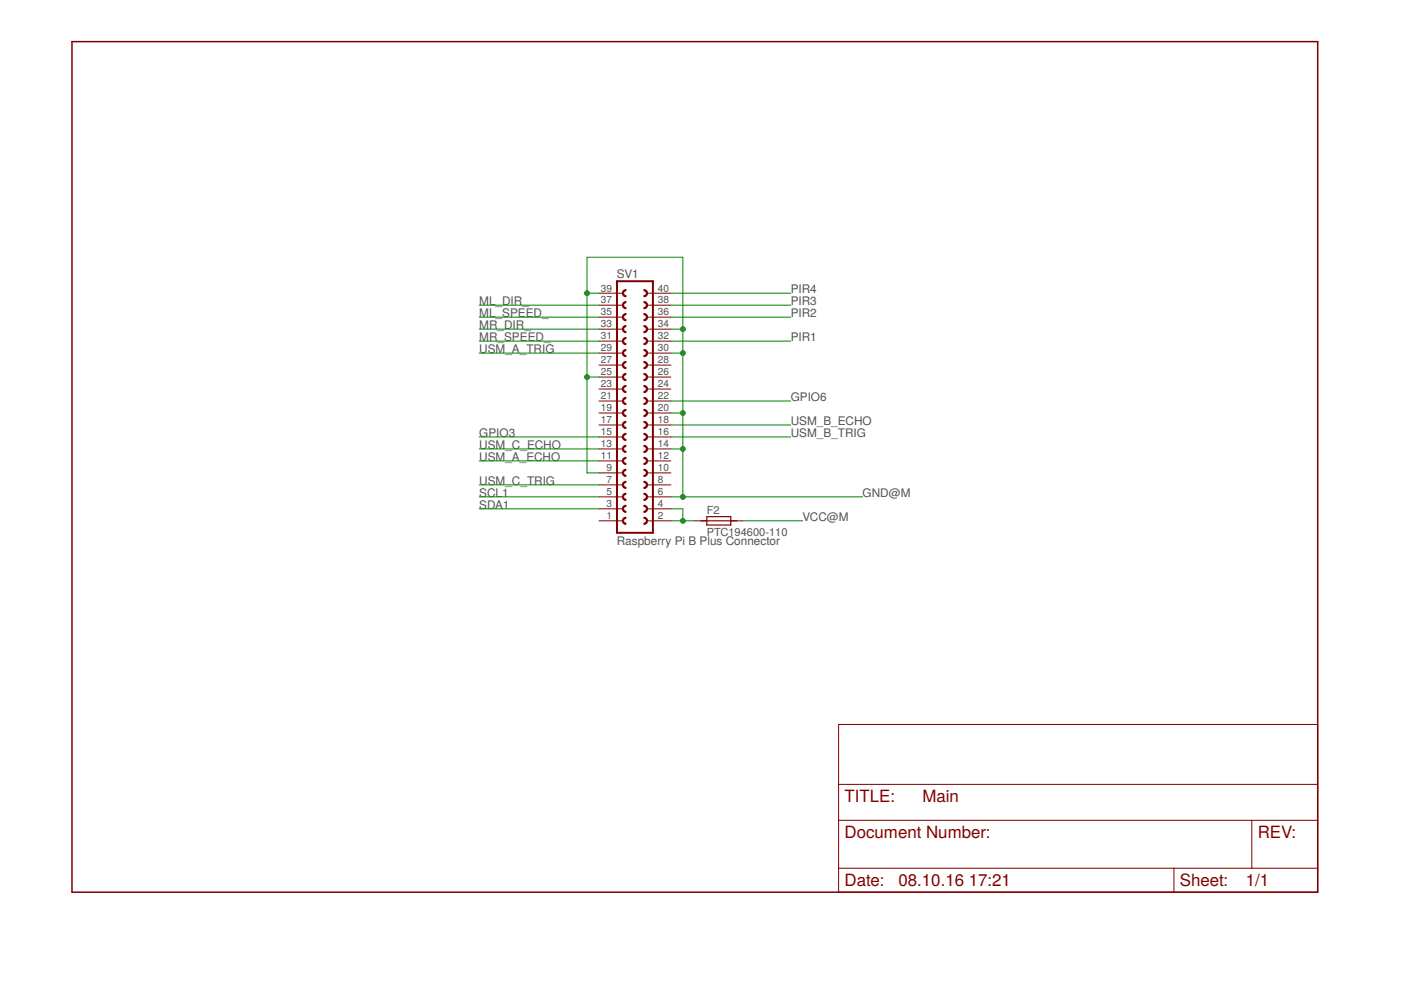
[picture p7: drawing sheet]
<svg xmlns="http://www.w3.org/2000/svg" width="297mm" height="210mm" viewBox="0 0 297 210" stroke-linecap="round" stroke-linejoin="round" font-family="sans-serif">
<path d="M130.8 59.6h7.6v53.4h-7.6z" fill="none" stroke="#800000" stroke-width=".42"/>
<g fill="#800000" stroke="#800000" stroke-width=".21">
<path d="M132.2 104.8l.5-.2v.2a.51 .51 0 0 0-.5 .5 .51 .51 0 0 0 .5 .6v.2a.78 .78 0 0 1-.7-.5 .78 .78 0 0 1 .2-.8z" fill-rule="evenodd"/>
<path d="M132.2 107.3l.5-.2v.3a.51 .51 0 0 0-.5 .5 .51 .51 0 0 0 .5 .5v.2a.78 .78 0 0 1-.7-.4 .78 .78 0 0 1 .2-.9z" fill-rule="evenodd"/>
<path d="M132.2 109.9l.5-.2v.2a.51 .51 0 0 0-.5 .5 .51 .51 0 0 0 .5 .5v.3a.78 .78 0 0 1-.7-.5 .78 .78 0 0 1 .2-.8z" fill-rule="evenodd"/>
<path d="M136.5 104.6a.76 .76 0 0 1 .8 .7 .76 .76 0 0 1-.8 .8v-.2a.51 .51 0 0 0 .5-.6 .51 .51 0 0 0-.5-.5z" fill-rule="evenodd"/>
<path d="M136.5 107.1a.76 .76 0 0 1 .8 .8 .76 .76 0 0 1-.8 .7v-.2a.51 .51 0 0 0 .5-.5 .51 .51 0 0 0-.5-.5z" fill-rule="evenodd"/>
<path d="M136.5 109.7a.76 .76 0 0 1 .8 .7 .76 .76 0 0 1-.8 .8v-.3a.51 .51 0 0 0 .5-.5 .51 .51 0 0 0-.5-.5z" fill-rule="evenodd"/>
<path d="M132.2 99.7l.5-.2v.3a.51 .51 0 0 0-.5 .5 .51 .51 0 0 0 .5 .5v.2a.78 .78 0 0 1-.7-.4 .78 .78 0 0 1 .2-.9z" fill-rule="evenodd"/>
<path d="M132.2 102.3l.5-.3v.3a.51 .51 0 0 0-.5 .5 .51 .51 0 0 0 .5 .5v.3a.78 .78 0 0 1-.7-.5 .78 .78 0 0 1 .2-.8z" fill-rule="evenodd"/>
<path d="M136.5 99.5a.76 .76 0 0 1 .8 .8 .76 .76 0 0 1-.8 .7v-.2a.51 .51 0 0 0 .5-.5 .51 .51 0 0 0-.5-.5z" fill-rule="evenodd"/>
<path d="M136.5 102a.76 .76 0 0 1 .8 .8 .76 .76 0 0 1-.8 .8v-.3a.51 .51 0 0 0 .5-.5 .51 .51 0 0 0-.5-.5z" fill-rule="evenodd"/>
<path d="M132.2 92.1l.5-.2v.2a.51 .51 0 0 0-.5 .5 .51 .51 0 0 0 .5 .6v.2a.78 .78 0 0 1-.7-.5 .78 .78 0 0 1 .2-.8z" fill-rule="evenodd"/>
<path d="M132.2 94.6l.5-.2v.3a.51 .51 0 0 0-.5 .5 .51 .51 0 0 0 .5 .5v.2a.78 .78 0 0 1-.7-.4 .78 .78 0 0 1 .2-.9z" fill-rule="evenodd"/>
<path d="M132.2 97.2l.5-.2v.2a.51 .51 0 0 0-.5 .5 .51 .51 0 0 0 .5 .5v.3a.78 .78 0 0 1-.7-.5 .78 .78 0 0 1 .2-.8z" fill-rule="evenodd"/>
<path d="M136.5 91.9a.76 .76 0 0 1 .8 .7 .76 .76 0 0 1-.8 .8v-.2a.51 .51 0 0 0 .5-.6 .51 .51 0 0 0-.5-.5z" fill-rule="evenodd"/>
<path d="M136.5 94.4a.76 .76 0 0 1 .8 .8 .76 .76 0 0 1-.8 .7v-.2a.51 .51 0 0 0 .5-.5 .51 .51 0 0 0-.5-.5z" fill-rule="evenodd"/>
<path d="M136.5 97a.76 .76 0 0 1 .8 .7 .76 .76 0 0 1-.8 .8v-.3a.51 .51 0 0 0 .5-.5 .51 .51 0 0 0-.5-.5z" fill-rule="evenodd"/>
<path d="M132.2 87l.5-.2v.3a.51 .51 0 0 0-.5 .5 .51 .51 0 0 0 .5 .5v.2a.78 .78 0 0 1-.7-.4 .78 .78 0 0 1 .2-.9z" fill-rule="evenodd"/>
<path d="M132.2 89.6l.5-.3v.3a.51 .51 0 0 0-.5 .5 .51 .51 0 0 0 .5 .5v.3a.78 .78 0 0 1-.7-.5 .78 .78 0 0 1 .2-.8z" fill-rule="evenodd"/>
<path d="M136.5 86.8a.76 .76 0 0 1 .8 .8 .76 .76 0 0 1-.8 .7v-.2a.51 .51 0 0 0 .5-.5 .51 .51 0 0 0-.5-.5z" fill-rule="evenodd"/>
<path d="M136.5 89.3a.76 .76 0 0 1 .8 .8 .76 .76 0 0 1-.8 .8v-.3a.51 .51 0 0 0 .5-.5 .51 .51 0 0 0-.5-.5z" fill-rule="evenodd"/>
<path d="M132.2 79.4l.5-.2v.2a.51 .51 0 0 0-.5 .5 .51 .51 0 0 0 .5 .6v.2a.78 .78 0 0 1-.7-.5 .78 .78 0 0 1 .2-.8z" fill-rule="evenodd"/>
<path d="M132.2 81.9l.5-.2v.3a.51 .51 0 0 0-.5 .5 .51 .51 0 0 0 .5 .5v.2a.78 .78 0 0 1-.7-.4 .78 .78 0 0 1 .2-.9z" fill-rule="evenodd"/>
<path d="M132.2 84.5l.5-.2v.2a.51 .51 0 0 0-.5 .5 .51 .51 0 0 0 .5 .5v.3a.78 .78 0 0 1-.7-.5 .78 .78 0 0 1 .2-.8z" fill-rule="evenodd"/>
<path d="M136.5 79.2a.76 .76 0 0 1 .8 .7 .76 .76 0 0 1-.8 .8v-.2a.51 .51 0 0 0 .5-.6 .51 .51 0 0 0-.5-.5z" fill-rule="evenodd"/>
<path d="M136.5 81.7a.76 .76 0 0 1 .8 .8 .76 .76 0 0 1-.8 .7v-.2a.51 .51 0 0 0 .5-.5 .51 .51 0 0 0-.5-.5z" fill-rule="evenodd"/>
<path d="M136.5 84.3a.76 .76 0 0 1 .8 .7 .76 .76 0 0 1-.8 .8v-.3a.51 .51 0 0 0 .5-.5 .51 .51 0 0 0-.5-.5z" fill-rule="evenodd"/>
<path d="M132.2 74.3l.5-.2v.3a.51 .51 0 0 0-.5 .5 .51 .51 0 0 0 .5 .5v.2a.78 .78 0 0 1-.7-.4 .78 .78 0 0 1 .2-.9z" fill-rule="evenodd"/>
<path d="M132.2 76.9l.5-.3v.3a.51 .51 0 0 0-.5 .5 .51 .51 0 0 0 .5 .5v.3a.78 .78 0 0 1-.7-.5 .78 .78 0 0 1 .2-.8z" fill-rule="evenodd"/>
<path d="M136.5 74.1a.76 .76 0 0 1 .8 .8 .76 .76 0 0 1-.8 .7v-.2a.51 .51 0 0 0 .5-.5 .51 .51 0 0 0-.5-.5z" fill-rule="evenodd"/>
<path d="M136.5 76.6a.76 .76 0 0 1 .8 .8 .76 .76 0 0 1-.8 .8v-.3a.51 .51 0 0 0 .5-.5 .51 .51 0 0 0-.5-.5z" fill-rule="evenodd"/>
<path d="M132.2 69.2l.5-.2v.3a.51 .51 0 0 0-.5 .5 .51 .51 0 0 0 .5 .5v.2a.78 .78 0 0 1-.7-.4 .78 .78 0 0 1 .2-.9z" fill-rule="evenodd"/>
<path d="M132.2 71.8l.5-.2v.2a.51 .51 0 0 0-.5 .5 .51 .51 0 0 0 .5 .5v.3a.78 .78 0 0 1-.7-.5 .78 .78 0 0 1 .2-.8z" fill-rule="evenodd"/>
<path d="M136.5 69a.76 .76 0 0 1 .8 .8 .76 .76 0 0 1-.8 .7v-.2a.51 .51 0 0 0 .5-.5 .51 .51 0 0 0-.5-.5z" fill-rule="evenodd"/>
<path d="M136.5 71.6a.76 .76 0 0 1 .8 .7 .76 .76 0 0 1-.8 .8v-.3a.51 .51 0 0 0 .5-.5 .51 .51 0 0 0-.5-.5z" fill-rule="evenodd"/>
<path d="M132.2 61.6l.5-.2v.3a.51 .51 0 0 0-.5 .5 .51 .51 0 0 0 .5 .5v.2a.78 .78 0 0 1-.7-.4 .78 .78 0 0 1 .2-.9z" fill-rule="evenodd"/>
<path d="M132.2 64.2l.5-.3v.3a.51 .51 0 0 0-.5 .5 .51 .51 0 0 0 .5 .5v.3a.78 .78 0 0 1-.7-.5 .78 .78 0 0 1 .2-.8z" fill-rule="evenodd"/>
<path d="M132.2 66.7l.5-.2v.2a.51 .51 0 0 0-.5 .5 .51 .51 0 0 0 .5 .6v.2a.78 .78 0 0 1-.7-.5 .78 .78 0 0 1 .2-.8z" fill-rule="evenodd"/>
<path d="M136.5 61.4a.76 .76 0 0 1 .8 .8 .76 .76 0 0 1-.8 .7v-.2a.51 .51 0 0 0 .5-.5 .51 .51 0 0 0-.5-.5z" fill-rule="evenodd"/>
<path d="M136.5 63.9a.76 .76 0 0 1 .8 .8 .76 .76 0 0 1-.8 .8v-.3a.51 .51 0 0 0 .5-.5 .51 .51 0 0 0-.5-.5z" fill-rule="evenodd"/>
<path d="M136.5 66.5a.76 .76 0 0 1 .8 .7 .76 .76 0 0 1-.8 .8v-.2a.51 .51 0 0 0 .5-.6 .51 .51 0 0 0-.5-.5z" fill-rule="evenodd"/>
</g>
<g fill="none" stroke="#800000" stroke-width=".21">
<path d="M127 79.9h5.1M127 77.4h5.1M127 74.9h5.1M127 72.3h5.1M127 69.8h5.1M127 67.2h5.1M127 64.7h5.1M127 62.2h5.1M137.2 79.9h5M137.2 77.4h5M137.2 74.9h5M137.2 72.3h5"/>
<path d="M137.2 69.8h5M137.2 67.2h5M137.2 64.7h5M137.2 62.2h5M127 97.7h5.1M127 95.2h5.1M127 92.6h5.1M127 90.1h5.1M127 87.6h5.1M127 85h5.1M127 82.5h5.1M137.2 97.7h5"/>
<path d="M137.2 95.2h5M137.2 92.6h5M137.2 90.1h5M137.2 87.6h5M137.2 85h5M137.2 82.5h5M127 110.4h5.1M127 107.9h5.1M127 105.3h5.1M127 102.8h5.1M127 100.3h5.1M137.2 110.4h5"/>
<path d="M137.2 107.9h5M137.2 105.3h5M137.2 102.8h5M137.2 100.3h5M147.3 110.4h2.6M154.9 110.4h2.6M177.8 153.6h101.6v35.6h-101.6zM177.8 173.9h101.6M177.8 166.3h101.6M265.4 173.9v10.2M177.8 184.1h101.6M248.9 184.1v5.1"/>
</g>
<path d="M15.3 8.8h264.1v180.4h-264.1z" fill="none" stroke="#800000" stroke-width=".32"/>
<path d="M148.6 110.4h7.6M149.9 109.5h5v1.8h-5z" fill="none" stroke="#800000" stroke-width=".25"/>
<g fill="none" stroke="#008000" stroke-width=".21">
<path d="M101.6 72.3h25.4M101.6 67.2h25.4M101.6 64.7h25.4M101.6 74.9h25.4M101.6 69.8h25.4M124.5 62.2h2.5M124.5 79.9h2.5M142.2 72.3h25.4M142.2 67.2h25.4M142.2 64.7h25.4M142.2 62.2h25.4M142.2 74.9h2.6"/>
<path d="M142.2 69.8h2.6M101.6 97.7h25.4M101.6 92.6h25.4M101.6 95.2h25.4M142.2 90.1h25.4M142.2 92.6h25.4M142.2 95.2h2.6M142.2 85h25.4M142.2 87.6h2.6M101.6 107.9h25.4M101.6 105.3h25.4M101.6 102.8h25.4"/>
<path d="M127 100.3h-2.5v-45.8h20.3v50.8M142.2 107.9h2.6v2.5M142.2 105.3h40.7M142.2 110.4h5.1M157.5 110.4h12.7"/>
</g>
<g fill="#008000" stroke="#008000" stroke-width=".21">
<circle cx="144.8" cy="110.4" r=".51"/>
<circle cx="144.8" cy="105.3" r=".51"/>
<circle cx="144.8" cy="74.9" r=".51"/>
<circle cx="144.8" cy="87.6" r=".51"/>
<circle cx="144.8" cy="95.2" r=".51"/>
<circle cx="144.8" cy="69.8" r=".51"/>
<circle cx="124.5" cy="79.9" r=".51"/>
<circle cx="124.5" cy="62.2" r=".51"/>
</g>
<g font-size="3.6" fill="#800000">
<text x="179.1" y="170.1">TITLE:</text>
<text x="195.6" y="170.1">Main</text>
<text x="179.1" y="177.7">Document Number:</text>
<text x="266.7" y="177.7">REV:</text>
<text x="179.1" y="187.9">Date:</text>
<text x="190.5" y="187.9">08.10.16</text>
<text x="205.4" y="187.9">17:21</text>
<text x="250.2" y="187.9">Sheet:</text>
<text x="264.1" y="187.9">1/1</text>
</g>
<g font-size="2.5" fill="#505050">
<text x="130.8" y="58.9">SV1</text>
<text x="101.6" y="64.7">ML_DIR_</text>
<text x="167.6" y="64.7">PIR3</text>
<text x="167.6" y="62.2">PIR4</text>
<text x="101.6" y="67.2">ML_SPEED_</text>
<text x="101.6" y="69.8">MR_DIR_</text>
<text x="167.6" y="67.2">PIR2</text>
<text x="101.6" y="74.9">USM_A_TRIG</text>
<text x="101.6" y="72.3">MR_SPEED_</text>
<text x="167.6" y="72.3">PIR1</text>
<text x="167.6" y="85">GPIO6</text>
<text x="101.6" y="95.2">USM_C_ECHO</text>
<text x="101.6" y="92.6">GPIO3</text>
<text x="167.6" y="90.1">USM_B_ECHO</text>
<text x="167.6" y="92.6">USM_B_TRIG</text>
<text x="101.6" y="97.7">USM_A_ECHO</text>
<text x="101.6" y="107.9">SDA1</text>
<text x="101.6" y="105.3">SCL1</text>
<text x="101.6" y="102.8">USM_C_TRIG</text>
<text x="182.9" y="105.3">GND@M</text>
<text x="170.2" y="110.4">VCC@M</text>
<text x="130.8" y="115.5">Raspberry Pi B Plus Connector</text>
</g>
<g font-size="2.3" fill="#505050">
<text x="149.9" y="113.7">PTC194600-110</text>
<text x="149.9" y="108.9">F2</text>
</g>
<g font-size="2.1" fill="#505050">
<text x="127.4" y="64.3">37</text>
<text x="127.4" y="61.8">39</text>
<text x="139.5" y="64.3">38</text>
<text x="139.5" y="61.8">40</text>
<text x="127.4" y="72">31</text>
<text x="127.4" y="69.4">33</text>
<text x="127.4" y="66.9">35</text>
<text x="139.5" y="72">32</text>
<text x="139.5" y="69.4">34</text>
<text x="139.5" y="66.9">36</text>
<text x="127.4" y="77">27</text>
<text x="127.4" y="74.5">29</text>
<text x="139.5" y="77">28</text>
<text x="139.5" y="74.5">30</text>
<text x="127.4" y="82.1">23</text>
<text x="127.4" y="79.6">25</text>
<text x="139.5" y="82.1">24</text>
<text x="139.5" y="79.6">26</text>
<text x="127.4" y="89.7">17</text>
<text x="127.4" y="87.2">19</text>
<text x="127.4" y="84.7">21</text>
<text x="139.5" y="89.7">18</text>
<text x="139.5" y="87.2">20</text>
<text x="139.5" y="84.7">22</text>
<text x="127.4" y="94.8">13</text>
<text x="127.4" y="92.3">15</text>
<text x="139.5" y="94.8">14</text>
<text x="139.5" y="92.3">16</text>
<text x="127.4" y="97.4">11</text>
<text x="128.6" y="99.9">9</text>
<text x="139.5" y="99.9">10</text>
<text x="139.5" y="97.4">12</text>
<text x="128.6" y="107.5">3</text>
<text x="128.6" y="105">5</text>
<text x="128.6" y="102.4">7</text>
<text x="139.5" y="107.5">4</text>
<text x="139.5" y="105">6</text>
<text x="139.5" y="102.4">8</text>
<text x="128.6" y="110.1">1</text>
<text x="139.5" y="110.1">2</text>
</g>
</svg>
